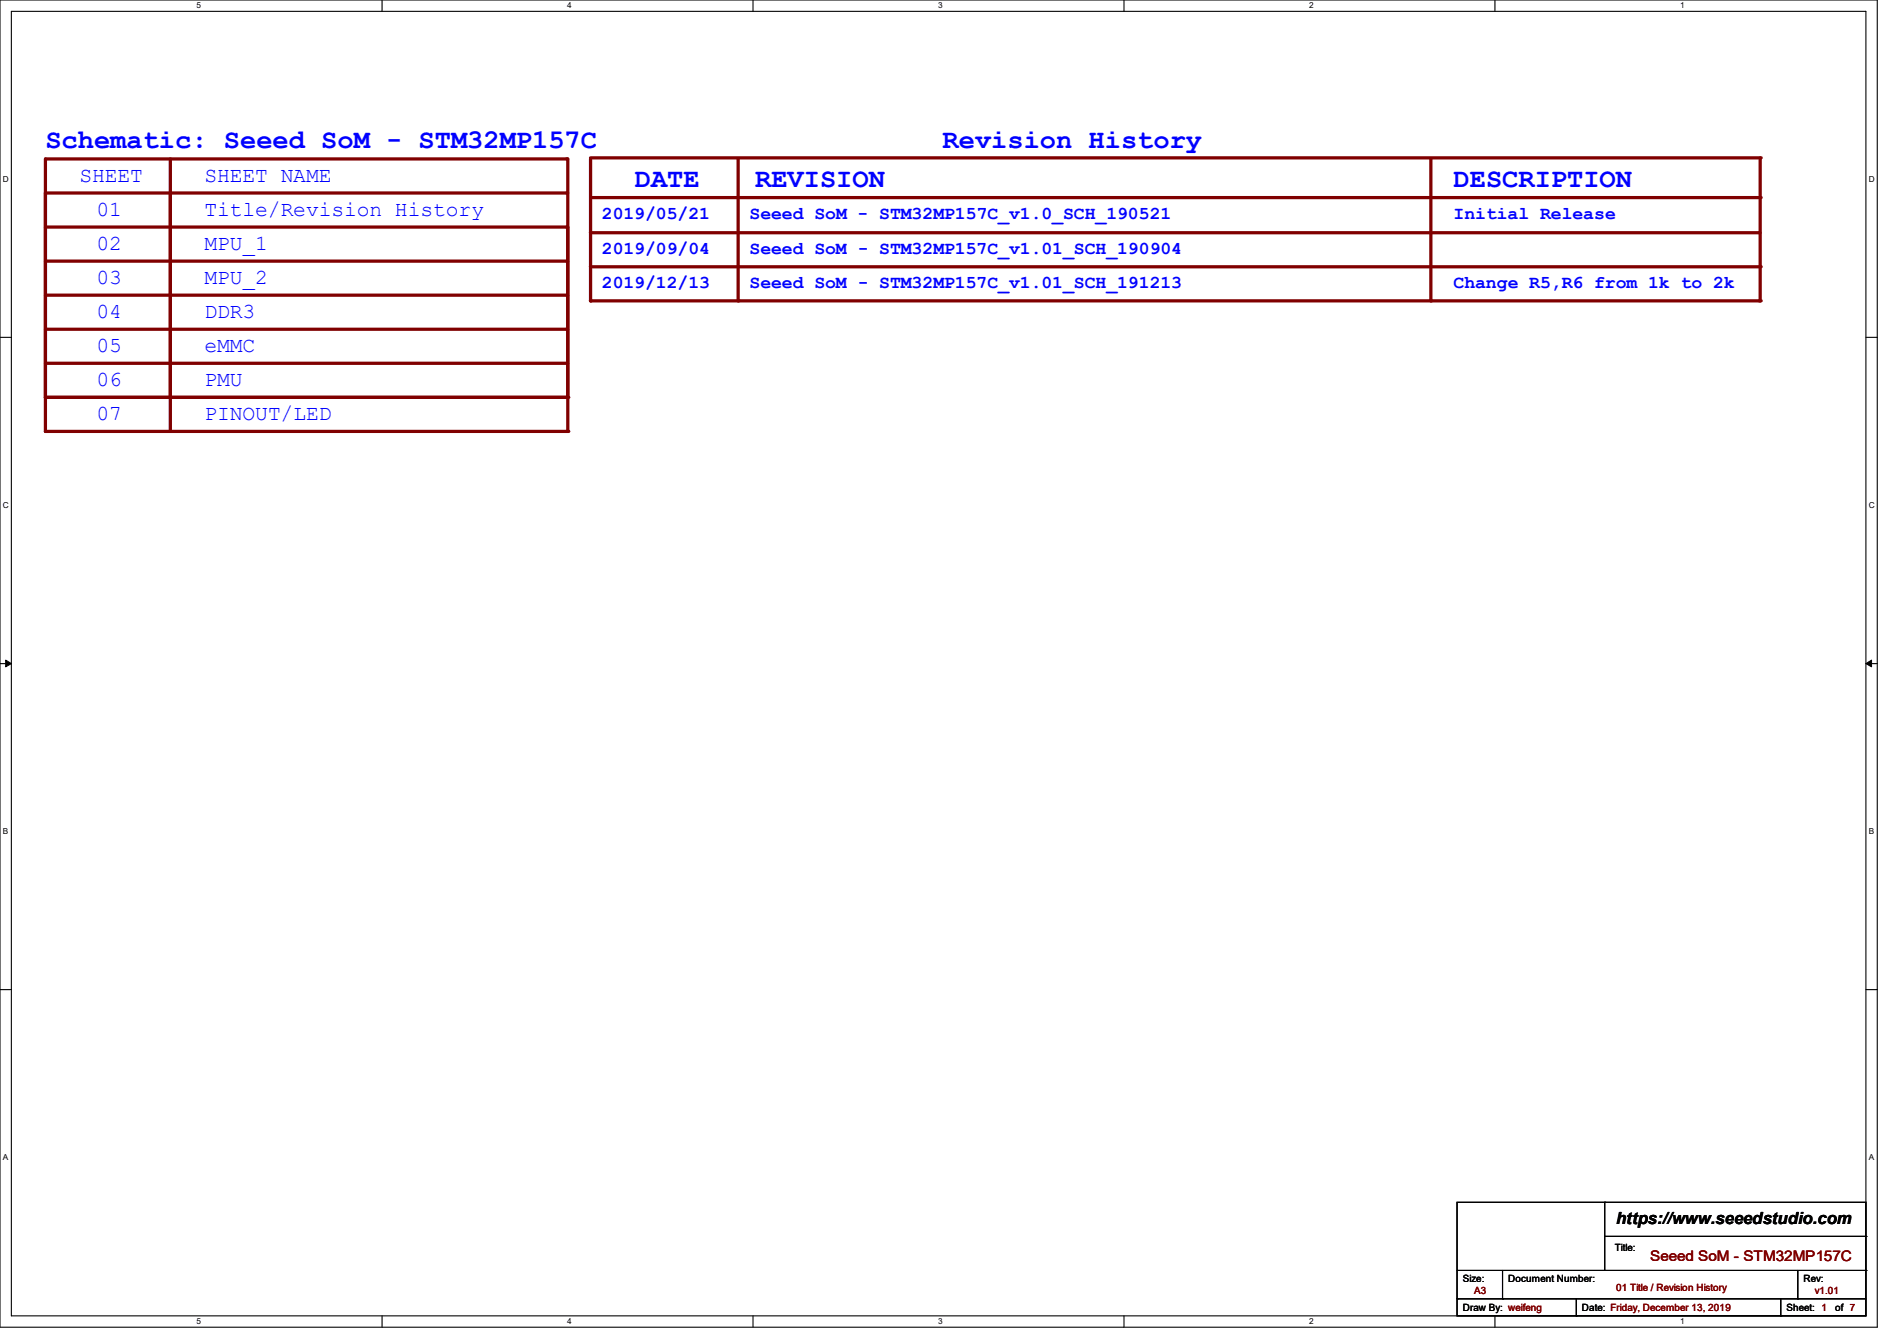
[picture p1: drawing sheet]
<svg xmlns="http://www.w3.org/2000/svg" width="297mm" height="210mm" viewBox="0 0 297 210" stroke-linecap="round" stroke-linejoin="round" font-family="sans-serif">
<path d="M0 0h293.9v207.9h-293.9zM1.8 1.8h290.3v204.3h-290.3z" fill="none" stroke="#000" stroke-width=".17"/>
<g fill="#fff">
<path d="M30.8 .2h.7v1.4h-.7z"/>
<path d="M30.8 206.2h.7v1.4h-.7z"/>
</g>
<path d="M59.8 0v1.8M59.8 206.1v1.8" fill="none" stroke="#000" stroke-width=".17"/>
<g fill="#fff">
<path d="M88.8 .2h.7v1.4h-.7z"/>
<path d="M88.8 206.2h.7v1.4h-.7z"/>
</g>
<path d="M117.9 0v1.8M117.9 206.1v1.8" fill="none" stroke="#000" stroke-width=".17"/>
<g fill="#fff">
<path d="M146.9 .2h.7v1.4h-.7z"/>
<path d="M146.9 206.2h.7v1.4h-.7z"/>
</g>
<path d="M176 0v1.8M176 206.1v1.8" fill="none" stroke="#000" stroke-width=".17"/>
<g fill="#fff">
<path d="M205 .2h.7v1.4h-.7z"/>
<path d="M205 206.2h.7v1.4h-.7z"/>
</g>
<path d="M234.1 0v1.8M234.1 206.1v1.8" fill="none" stroke="#000" stroke-width=".17"/>
<g fill="#fff">
<path d="M263.1 .2h.6v1.4h-.6z"/>
<path d="M263.1 206.2h.6v1.4h-.6z"/>
<path d="M.5 27.3h.9v1.4h-.9z"/>
<path d="M292.6 27.3h.9v1.4h-.9z"/>
<path d="M.5 78.4h.9v1.4h-.9z"/>
<path d="M292.6 78.4h.9v1.4h-.9z"/>
</g>
<path d="M0 52.8h1.8M292.1 52.8h1.8" fill="none" stroke="#000" stroke-width=".17"/>
<g fill="#fff">
<path d="M.5 129.5h.8v1.4h-.8z"/>
<path d="M292.6 129.5h.8v1.4h-.8z"/>
</g>
<path d="M0 103.9h1.8M292.1 103.9h1.8" fill="none" stroke="#000" stroke-width=".17"/>
<path d="M.9 103.4l.9 .5-.9 .5zM292.1 103.9l.9-.5v1z" fill="#000" stroke="#000" stroke-width=".16"/>
<g fill="#fff">
<path d="M.5 180.5h.8v1.4h-.8z"/>
<path d="M292.6 180.5h.8v1.4h-.8z"/>
</g>
<path d="M0 155h1.8M292.1 155h1.8" fill="none" stroke="#000" stroke-width=".17"/>
<path d="M7.1 24.9h81.6" fill="none" stroke="#800000" stroke-width=".51"/>
<circle cx="88.7" cy="24.9" r=".25" fill="#800000"/>
<path d="M92.5 24.7h183.1" fill="none" stroke="#800000" stroke-width=".51"/>
<circle cx="275.6" cy="24.7" r=".25" fill="#800000"/>
<path d="M7.1 30.2h81.6" fill="none" stroke="#800000" stroke-width=".51"/>
<circle cx="88.7" cy="30.2" r=".25" fill="#800000"/>
<path d="M92.6 30.9h183" fill="none" stroke="#800000" stroke-width=".51"/>
<circle cx="275.6" cy="30.9" r=".25" fill="#800000"/>
<path d="M7.1 35.6h81.6" fill="none" stroke="#800000" stroke-width=".51"/>
<circle cx="88.7" cy="35.6" r=".25" fill="#800000"/>
<path d="M92.5 36.4h182.9" fill="none" stroke="#800000" stroke-width=".51"/>
<circle cx="275.4" cy="36.4" r=".25" fill="#800000"/>
<path d="M7.1 40.9h81.6" fill="none" stroke="#800000" stroke-width=".51"/>
<circle cx="88.7" cy="40.9" r=".25" fill="#800000"/>
<path d="M92.5 41.8h183.1" fill="none" stroke="#800000" stroke-width=".51"/>
<circle cx="275.6" cy="41.8" r=".25" fill="#800000"/>
<path d="M7.1 46.2h81.6" fill="none" stroke="#800000" stroke-width=".51"/>
<circle cx="88.7" cy="46.2" r=".25" fill="#800000"/>
<path d="M92.5 47.1h182.9" fill="none" stroke="#800000" stroke-width=".51"/>
<circle cx="275.4" cy="47.1" r=".25" fill="#800000"/>
<path d="M7.1 51.6h81.6" fill="none" stroke="#800000" stroke-width=".51"/>
<circle cx="88.7" cy="51.6" r=".25" fill="#800000"/>
<path d="M7.1 56.9h81.6" fill="none" stroke="#800000" stroke-width=".51"/>
<circle cx="88.7" cy="56.9" r=".25" fill="#800000"/>
<path d="M92.5 24.9v22.2" fill="none" stroke="#800000" stroke-width=".51"/>
<circle cx="92.5" cy="47.1" r=".25" fill="#800000"/>
<path d="M115.6 24.9v22.2" fill="none" stroke="#800000" stroke-width=".51"/>
<circle cx="115.6" cy="47.1" r=".25" fill="#800000"/>
<path d="M224 24.9v22.2" fill="none" stroke="#800000" stroke-width=".51"/>
<circle cx="224" cy="47.1" r=".25" fill="#800000"/>
<path d="M275.6 24.9v22.2" fill="none" stroke="#800000" stroke-width=".51"/>
<circle cx="275.6" cy="47.1" r=".25" fill="#800000"/>
<path d="M26.7 24.9v37.3" fill="none" stroke="#800000" stroke-width=".51"/>
<circle cx="26.7" cy="62.2" r=".25" fill="#800000"/>
<path d="M88.9 24.9v37.3" fill="none" stroke="#800000" stroke-width=".51"/>
<circle cx="88.9" cy="62.2" r=".25" fill="#800000"/>
<path d="M7.1 24.9v37.3" fill="none" stroke="#800000" stroke-width=".51"/>
<circle cx="7.1" cy="62.2" r=".25" fill="#800000"/>
<path d="M7.1 62.2h81.6" fill="none" stroke="#800000" stroke-width=".51"/>
<circle cx="88.7" cy="62.2" r=".25" fill="#800000"/>
<path d="M7.1 30.2v37.4" fill="none" stroke="#800000" stroke-width=".51"/>
<circle cx="7.1" cy="67.6" r=".25" fill="#800000"/>
<path d="M7.1 62.2h81.6" fill="none" stroke="#800000" stroke-width=".51"/>
<circle cx="88.7" cy="62.2" r=".25" fill="#800000"/>
<path d="M7.1 67.6h81.6" fill="none" stroke="#800000" stroke-width=".51"/>
<circle cx="88.7" cy="67.6" r=".25" fill="#800000"/>
<path d="M88.9 35.6v32" fill="none" stroke="#800000" stroke-width=".51"/>
<circle cx="88.9" cy="67.6" r=".25" fill="#800000"/>
<path d="M26.7 30.2v37.4" fill="none" stroke="#800000" stroke-width=".51"/>
<circle cx="26.7" cy="67.6" r=".25" fill="#800000"/>
<g fill="none" stroke="#000" stroke-width=".17">
<path d="M228.1 188.3h64v17.8h-64zM228.1 199h64M235.2 199v4.4M251.2 188.3h.1M251.2 188.3v10.7M251.2 193.6h40.9M281.5 199v4.4M292.1 199h.1M292.1 193.6h.1M228.1 203.4h.1M228.1 203.4h64M235.2 203.4h.1"/>
<path d="M246.8 206.1h.1M246.8 203.4v2.7M278.8 206.1h.1M278.8 203.4v2.7M281.5 203.4h.1"/>
</g>
<g font-size="4.2" fill="#00f">
<text x="7.1" y="23.1">Schematic: Seeed SoM - STM32MP157C</text>
<text x="147.6" y="23.1">Revision History</text>
<text x="99.4" y="29.3">DATE</text>
<text x="118.2" y="29.3">REVISION</text>
<text x="227.6" y="29.3">DESCRIPTION</text>
</g>
<g font-size="3.3" fill="#00f">
<text x="12.4" y="28.4">SHEET</text>
<text x="32" y="28.4">SHEET NAME</text>
<text x="15.1" y="33.8">01</text>
<text x="32" y="33.8">Title/Revision History</text>
<text x="15.1" y="39.1">02</text>
<text x="32" y="39.1">MPU_1</text>
<text x="15.1" y="44.4">03</text>
<text x="32" y="44.4">MPU_2</text>
<text x="15.1" y="49.8">04</text>
<text x="32" y="49.8">DDR3</text>
<text x="15.1" y="55.1">05</text>
<text x="32" y="55.1">eMMC</text>
<text x="15.1" y="60.5">06</text>
<text x="15.1" y="65.8">07</text>
<text x="32" y="65.8">PINOUT/LED</text>
<text x="32" y="60.5">PMU</text>
</g>
<g font-size="2.8" fill="#00f">
<text x="94.2" y="34.4">2019/05/21</text>
<text x="117.3" y="34.4">Seeed SoM - STM32MP157C_v1.0_SCH_190521</text>
<text x="227.6" y="34.4">Initial Release</text>
<text x="94.2" y="39.7">2019/09/04</text>
<text x="117.4" y="39.7">Seeed SoM - STM32MP157C_v1.01_SCH_190904</text>
<text x="94.2" y="45">2019/12/13</text>
<text x="117.4" y="45">Seeed SoM - STM32MP157C_v1.01_SCH_191213</text>
<text x="227.6" y="45">Change R5,R6 from 1k to 2k</text>
</g>
<text font-size="2.6" x="253" y="191.8">https://www.seeedstudio.com</text>
<text font-size="2.3" fill="#800000" x="258.4" y="197.5">Seeed SoM - STM32MP157C</text>
<g font-size="1.6">
<text x="252.8" y="196">Title:</text>
<text x="229" y="200.7">Size:</text>
<text x="236.1" y="200.7">Document Number:</text>
<text x="282.4" y="200.7">Rev:</text>
<text x="229" y="205.4">Draw By: weifeng</text>
<text x="247.7" y="205.4">Date: Friday, December 13, 2019</text>
<text x="279.7" y="205.4">Sheet: 1</text>
<text x="287.3" y="205.4">of 7</text>
</g>
<g font-size="1.6" fill="#800000">
<text x="230.8" y="202.7">A3</text>
<text x="253" y="202.2">01 Title / Revision History</text>
<text x="284.1" y="202.7">v1.01</text>
</g>
<g font-size="1.3">
<text x="30.8" y="1.3">5</text>
<text x="88.8" y="1.3">4</text>
<text x="146.9" y="1.3">3</text>
<text x="205" y="1.3">2</text>
<text x="263.1" y="1.3">1</text>
<text x=".5" y="28.4">D</text>
<text x="292.6" y="28.4">D</text>
<text x=".5" y="79.5">C</text>
<text x="292.6" y="79.5">C</text>
<text x=".5" y="130.6">B</text>
<text x="292.6" y="130.6">B</text>
<text x=".5" y="181.7">A</text>
<text x="292.6" y="181.7">A</text>
<text x="30.8" y="207.4">5</text>
<text x="88.8" y="207.4">4</text>
<text x="146.9" y="207.4">3</text>
<text x="205" y="207.4">2</text>
<text x="263.1" y="207.4">1</text>
</g>
</svg>
